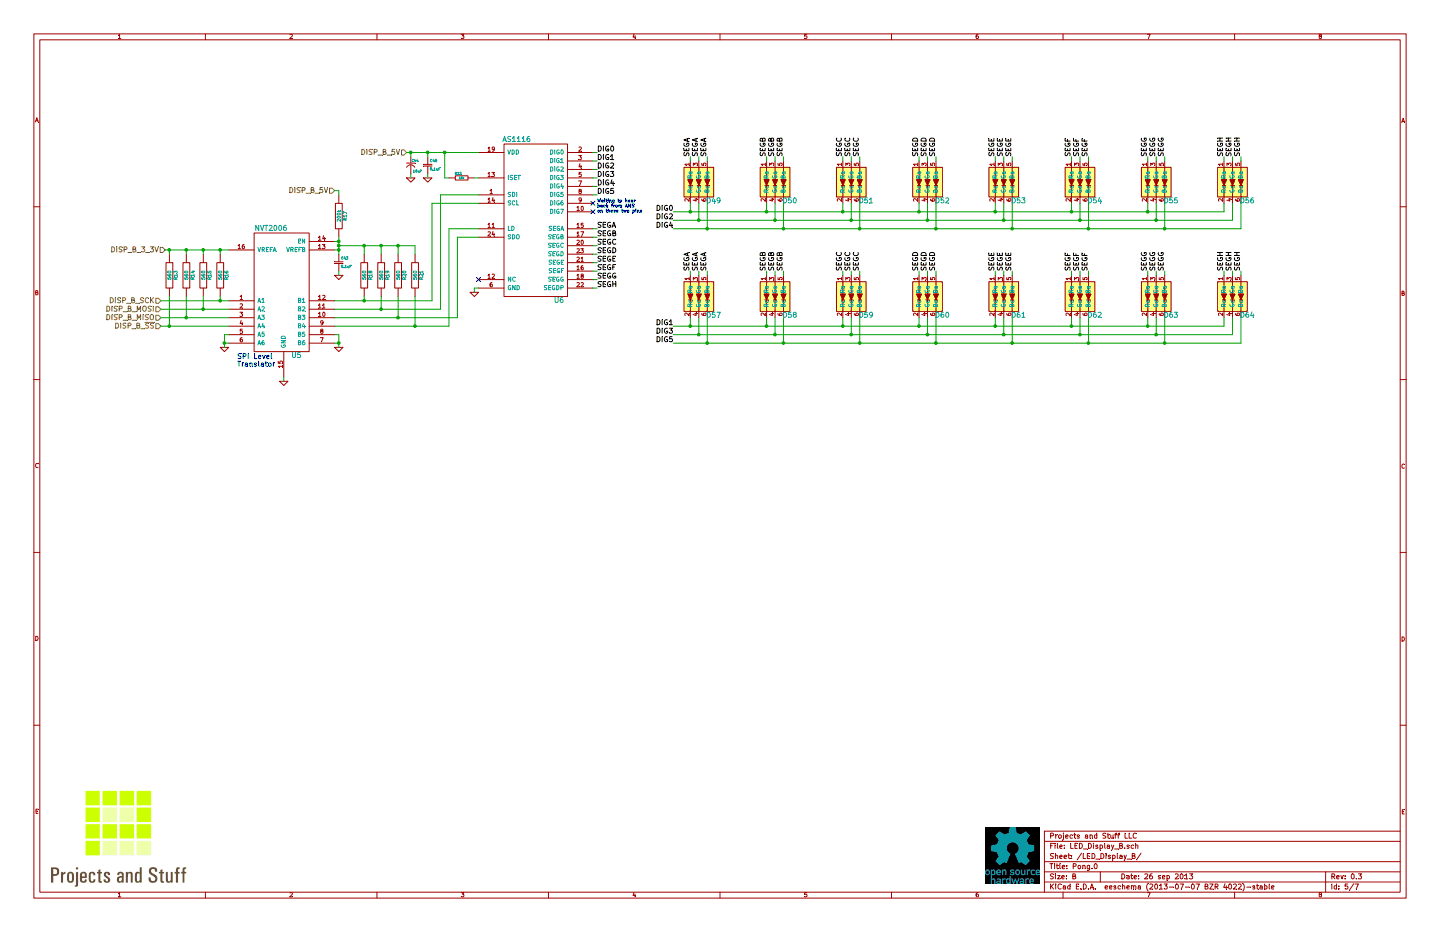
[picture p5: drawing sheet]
EESchema Schematic File Version 2
LIBS:power
LIBS:device
LIBS:transistors
LIBS:conn
LIBS:linear
LIBS:regul
LIBS:74xx
LIBS:cmos4000
LIBS:adc-dac
LIBS:memory
LIBS:xilinx
LIBS:special
LIBS:microcontrollers
LIBS:dsp
LIBS:microchip
LIBS:analog_switches
LIBS:motorola
LIBS:texas
LIBS:intel
LIBS:audio
LIBS:interface
LIBS:digital-audio
LIBS:philips
LIBS:display
LIBS:cypress
LIBS:siliconi
LIBS:opto
LIBS:atmel
LIBS:contrib
LIBS:valves
LIBS:Pong.0
LIBS:bq24163
LIBS:usb-micro-b
LIBS:IP4234CZ6
LIBS:Pong.0-cache
EELAYER 27 0
EELAYER END
$Descr B 17000 11000
encoding utf-8
Sheet 5 7
Title "Pong.0"
Date "26 sep 2013"
Rev "0.3"
Comp "Projects and Stuff LLC"
Comment1 ""
Comment2 ""
Comment3 ""
Comment4 ""
$EndDescr
Text Notes 2800 4250 0    60   ~ 0
SPI Level\nTranslator
$Comp
L AS1116 U6
U 1 1
P 6300 2700
F 0 "U6" H 6600 1850 60  0000 C CNN
F 1 "AS1116" H 6100 3750 60  0000 C CNN
F 2 "" H 6300 2700 60  0000 C CNN
F 3 "" H 6300 2700 60  0000 C CNN
	1    6300 2700
	1    0    0    -1  
$EndComp
$Comp
L NVT2006 U5
U 1 1
P 3350 3850
F 0 "U5" H 3500 3500 60  0000 C CNN
F 1 "NVT2006" H 3200 5000 60  0000 C CNN
F 2 "" H 3350 3850 60  0000 C CNN
F 3 "" H 3350 3850 60  0000 C CNN
	1    3350 3850
	1    0    0    -1  
$EndComp
$Comp
L R R16
U 1 1
P 2600 3250
F 0 "R16" V 2680 3250 40  0000 C CNN
F 1 "560" V 2607 3251 40  0000 C CNN
F 2 "~" V 2530 3250 30  0000 C CNN
F 3 "~" H 2600 3250 30  0000 C CNN
	1    2600 3250
	1    0    0    -1  
$EndComp
$Comp
L R R18
U 1 1
P 4300 3250
F 0 "R18" V 4380 3250 40  0000 C CNN
F 1 "560" V 4307 3251 40  0000 C CNN
F 2 "~" V 4230 3250 30  0000 C CNN
F 3 "~" H 4300 3250 30  0000 C CNN
	1    4300 3250
	1    0    0    -1  
$EndComp
$Comp
L R R15
U 1 1
P 2400 3250
F 0 "R15" V 2480 3250 40  0000 C CNN
F 1 "560" V 2407 3251 40  0000 C CNN
F 2 "~" V 2330 3250 30  0000 C CNN
F 3 "~" H 2400 3250 30  0000 C CNN
	1    2400 3250
	1    0    0    -1  
$EndComp
$Comp
L R R14
U 1 1
P 2200 3250
F 0 "R14" V 2280 3250 40  0000 C CNN
F 1 "560" V 2207 3251 40  0000 C CNN
F 2 "~" V 2130 3250 30  0000 C CNN
F 3 "~" H 2200 3250 30  0000 C CNN
	1    2200 3250
	1    0    0    -1  
$EndComp
$Comp
L R R19
U 1 1
P 4500 3250
F 0 "R19" V 4580 3250 40  0000 C CNN
F 1 "560" V 4507 3251 40  0000 C CNN
F 2 "~" V 4430 3250 30  0000 C CNN
F 3 "~" H 4500 3250 30  0000 C CNN
	1    4500 3250
	1    0    0    -1  
$EndComp
$Comp
L R R20
U 1 1
P 4700 3250
F 0 "R20" V 4780 3250 40  0000 C CNN
F 1 "560" V 4707 3251 40  0000 C CNN
F 2 "~" V 4630 3250 30  0000 C CNN
F 3 "~" H 4700 3250 30  0000 C CNN
	1    4700 3250
	1    0    0    -1  
$EndComp
$Comp
L CSMALL C43
U 1 1
P 4000 3100
F 0 "C43" H 4025 3150 30  0000 L CNN
F 1 "0.1uF" H 4025 3050 30  0000 L CNN
F 2 "~" H 4000 3100 60  0000 C CNN
F 3 "~" H 4000 3100 60  0000 C CNN
	1    4000 3100
	1    0    0    -1  
$EndComp
$Comp
L GND #PWR052
U 1 1
P 4000 3250
F 0 "#PWR052" H 4000 3250 30  0001 C CNN
F 1 "GND" H 4000 3180 30  0001 C CNN
F 2 "" H 4000 3250 60  0000 C CNN
F 3 "" H 4000 3250 60  0000 C CNN
	1    4000 3250
	1    0    0    -1  
$EndComp
$Comp
L R R17
U 1 1
P 4000 2550
F 0 "R17" V 4080 2550 40  0000 C CNN
F 1 "200k" V 4007 2551 40  0000 C CNN
F 2 "~" V 3930 2550 30  0000 C CNN
F 3 "~" H 4000 2550 30  0000 C CNN
	1    4000 2550
	1    0    0    -1  
$EndComp
EndData
$EndBitmap
EndData
$EndBitmap
Text HLabel 1900 3550 0    60   Input ~ 0
DISP_B_SCK
$Comp
L R R13
U 1 1
P 2000 3250
F 0 "R13" V 2080 3250 40  0000 C CNN
F 1 "560" V 2007 3251 40  0000 C CNN
F 2 "~" V 1930 3250 30  0000 C CNN
F 3 "~" H 2000 3250 30  0000 C CNN
	1    2000 3250
	1    0    0    -1  
$EndComp
Text HLabel 1900 3650 0    60   Input ~ 0
DISP_B_MOSI
Text HLabel 1900 3750 0    60   Input ~ 0
DISP_B_MISO
Text HLabel 1900 3850 0    60   Input ~ 0
DISP_B_~SS
$Comp
L R R21
U 1 1
P 4900 3250
F 0 "R21" V 4980 3250 40  0000 C CNN
F 1 "560" V 4907 3251 40  0000 C CNN
F 2 "~" V 4830 3250 30  0000 C CNN
F 3 "~" H 4900 3250 30  0000 C CNN
	1    4900 3250
	1    0    0    -1  
$EndComp
$Comp
L GND #PWR053
U 1 1
P 4000 4100
F 0 "#PWR053" H 4000 4100 30  0001 C CNN
F 1 "GND" H 4000 4030 30  0001 C CNN
F 2 "" H 4000 4100 60  0000 C CNN
F 3 "" H 4000 4100 60  0000 C CNN
	1    4000 4100
	1    0    0    -1  
$EndComp
$Comp
L GND #PWR054
U 1 1
P 2650 4100
F 0 "#PWR054" H 2650 4100 30  0001 C CNN
F 1 "GND" H 2650 4030 30  0001 C CNN
F 2 "" H 2650 4100 60  0000 C CNN
F 3 "" H 2650 4100 60  0000 C CNN
	1    2650 4100
	1    0    0    -1  
$EndComp
NoConn ~ 5650 3300
$Comp
L GND #PWR055
U 1 1
P 5600 3450
F 0 "#PWR055" H 5600 3450 30  0001 C CNN
F 1 "GND" H 5600 3380 30  0001 C CNN
F 2 "" H 5600 3450 60  0000 C CNN
F 3 "" H 5600 3450 60  0000 C CNN
	1    5600 3450
	1    0    0    -1  
$EndComp
$Comp
L RGB_LED_V2 D49
U 1 1
P 8250 2150
F 0 "D49" H 8425 1925 60  0000 C CNN
F 1 "RGB_LED_V2" V 8050 2150 60  0001 C CNN
F 2 "~" V 8250 2130 60  0000 C CNN
F 3 "~" V 8250 2130 60  0000 C CNN
	1    8250 2150
	1    0    0    -1  
$EndComp
$Comp
L RGB_LED_V2 D50
U 1 1
P 9150 2150
F 0 "D50" H 9325 1925 60  0000 C CNN
F 1 "RGB_LED_V2" V 8950 2150 60  0001 C CNN
F 2 "~" V 9150 2130 60  0000 C CNN
F 3 "~" V 9150 2130 60  0000 C CNN
	1    9150 2150
	1    0    0    -1  
$EndComp
$Comp
L RGB_LED_V2 D51
U 1 1
P 10050 2150
F 0 "D51" H 10225 1925 60  0000 C CNN
F 1 "RGB_LED_V2" V 9850 2150 60  0001 C CNN
F 2 "~" V 10050 2130 60  0000 C CNN
F 3 "~" V 10050 2130 60  0000 C CNN
	1    10050 2150
	1    0    0    -1  
$EndComp
$Comp
L RGB_LED_V2 D52
U 1 1
P 10950 2150
F 0 "D52" H 11125 1925 60  0000 C CNN
F 1 "RGB_LED_V2" V 10750 2150 60  0001 C CNN
F 2 "~" V 10950 2130 60  0000 C CNN
F 3 "~" V 10950 2130 60  0000 C CNN
	1    10950 2150
	1    0    0    -1  
$EndComp
$Comp
L RGB_LED_V2 D53
U 1 1
P 11850 2150
F 0 "D53" H 12025 1925 60  0000 C CNN
F 1 "RGB_LED_V2" V 11650 2150 60  0001 C CNN
F 2 "~" V 11850 2130 60  0000 C CNN
F 3 "~" V 11850 2130 60  0000 C CNN
	1    11850 2150
	1    0    0    -1  
$EndComp
$Comp
L RGB_LED_V2 D54
U 1 1
P 12750 2150
F 0 "D54" H 12925 1925 60  0000 C CNN
F 1 "RGB_LED_V2" V 12550 2150 60  0001 C CNN
F 2 "~" V 12750 2130 60  0000 C CNN
F 3 "~" V 12750 2130 60  0000 C CNN
	1    12750 2150
	1    0    0    -1  
$EndComp
$Comp
L RGB_LED_V2 D55
U 1 1
P 13650 2150
F 0 "D55" H 13825 1925 60  0000 C CNN
F 1 "RGB_LED_V2" V 13450 2150 60  0001 C CNN
F 2 "~" V 13650 2130 60  0000 C CNN
F 3 "~" V 13650 2130 60  0000 C CNN
	1    13650 2150
	1    0    0    -1  
$EndComp
$Comp
L RGB_LED_V2 D56
U 1 1
P 14550 2150
F 0 "D56" H 14725 1925 60  0000 C CNN
F 1 "RGB_LED_V2" V 14350 2150 60  0001 C CNN
F 2 "~" V 14550 2130 60  0000 C CNN
F 3 "~" V 14550 2130 60  0000 C CNN
	1    14550 2150
	1    0    0    -1  
$EndComp
$Comp
L RGB_LED_V2 D57
U 1 1
P 8250 3500
F 0 "D57" H 8425 3275 60  0000 C CNN
F 1 "RGB_LED_V2" V 8050 3500 60  0001 C CNN
F 2 "~" V 8250 3480 60  0000 C CNN
F 3 "~" V 8250 3480 60  0000 C CNN
	1    8250 3500
	1    0    0    -1  
$EndComp
$Comp
L RGB_LED_V2 D58
U 1 1
P 9150 3500
F 0 "D58" H 9325 3275 60  0000 C CNN
F 1 "RGB_LED_V2" V 8950 3500 60  0001 C CNN
F 2 "~" V 9150 3480 60  0000 C CNN
F 3 "~" V 9150 3480 60  0000 C CNN
	1    9150 3500
	1    0    0    -1  
$EndComp
$Comp
L RGB_LED_V2 D59
U 1 1
P 10050 3500
F 0 "D59" H 10225 3275 60  0000 C CNN
F 1 "RGB_LED_V2" V 9850 3500 60  0001 C CNN
F 2 "~" V 10050 3480 60  0000 C CNN
F 3 "~" V 10050 3480 60  0000 C CNN
	1    10050 3500
	1    0    0    -1  
$EndComp
$Comp
L RGB_LED_V2 D60
U 1 1
P 10950 3500
F 0 "D60" H 11125 3275 60  0000 C CNN
F 1 "RGB_LED_V2" V 10750 3500 60  0001 C CNN
F 2 "~" V 10950 3480 60  0000 C CNN
F 3 "~" V 10950 3480 60  0000 C CNN
	1    10950 3500
	1    0    0    -1  
$EndComp
$Comp
L RGB_LED_V2 D61
U 1 1
P 11850 3500
F 0 "D61" H 12025 3275 60  0000 C CNN
F 1 "RGB_LED_V2" V 11650 3500 60  0001 C CNN
F 2 "~" V 11850 3480 60  0000 C CNN
F 3 "~" V 11850 3480 60  0000 C CNN
	1    11850 3500
	1    0    0    -1  
$EndComp
$Comp
L RGB_LED_V2 D62
U 1 1
P 12750 3500
F 0 "D62" H 12925 3275 60  0000 C CNN
F 1 "RGB_LED_V2" V 12550 3500 60  0001 C CNN
F 2 "~" V 12750 3480 60  0000 C CNN
F 3 "~" V 12750 3480 60  0000 C CNN
	1    12750 3500
	1    0    0    -1  
$EndComp
$Comp
L RGB_LED_V2 D63
U 1 1
P 13650 3500
F 0 "D63" H 13825 3275 60  0000 C CNN
F 1 "RGB_LED_V2" V 13450 3500 60  0001 C CNN
F 2 "~" V 13650 3480 60  0000 C CNN
F 3 "~" V 13650 3480 60  0000 C CNN
	1    13650 3500
	1    0    0    -1  
$EndComp
$Comp
L RGB_LED_V2 D64
U 1 1
P 14550 3500
F 0 "D64" H 14725 3275 60  0000 C CNN
F 1 "RGB_LED_V2" V 14350 3500 60  0001 C CNN
F 2 "~" V 14550 3480 60  0000 C CNN
F 3 "~" V 14550 3480 60  0000 C CNN
	1    14550 3500
	1    0    0    -1  
$EndComp
Text HLabel 3950 2250 0    60   Input ~ 0
DISP_B_5V
Text HLabel 1950 2950 0    60   Input ~ 0
DISP_B_3_3V
$Comp
L GND #PWR056
U 1 1
P 3350 4500
F 0 "#PWR056" H 3350 4500 30  0001 C CNN
F 1 "GND" H 3350 4430 30  0001 C CNN
F 2 "" H 3350 4500 60  0000 C CNN
F 3 "" H 3350 4500 60  0000 C CNN
	1    3350 4500
	1    0    0    -1  
$EndComp
Text HLabel 4800 1800 0    60   Input ~ 0
DISP_B_5V
$Comp
L GND #PWR057
U 1 1
P 4850 2100
F 0 "#PWR057" H 4850 2100 30  0001 C CNN
F 1 "GND" H 4850 2030 30  0001 C CNN
F 2 "" H 4850 2100 60  0000 C CNN
F 3 "" H 4850 2100 60  0000 C CNN
	1    4850 2100
	1    0    0    -1  
$EndComp
$Comp
L R_SMALL R22
U 1 1
P 5450 2100
F 0 "R22" H 5490 2050 28  0000 C CNN
F 1 "10k" H 5450 2100 22  0000 C CNN
F 2 "~" H 5450 2100 60  0000 C CNN
F 3 "~" H 5450 2100 60  0000 C CNN
	1    5450 2100
	-1   0    0    1   
$EndComp
$Comp
L CSMALL C45
U 1 1
P 5050 1950
F 0 "C45" H 5075 2000 30  0000 L CNN
F 1 "0.1uF" H 5075 1900 30  0000 L CNN
F 2 "~" H 5050 1950 60  0000 C CNN
F 3 "~" H 5050 1950 60  0000 C CNN
	1    5050 1950
	1    0    0    -1  
$EndComp
$Comp
L GND #PWR058
U 1 1
P 5050 2100
F 0 "#PWR058" H 5050 2100 30  0001 C CNN
F 1 "GND" H 5050 2030 30  0001 C CNN
F 2 "" H 5050 2100 60  0000 C CNN
F 3 "" H 5050 2100 60  0000 C CNN
	1    5050 2100
	1    0    0    -1  
$EndComp
$Comp
L CPOLSMALL C44
U 1 1
P 4850 2000
F 0 "C44" H 4900 2100 28  0000 C CNN
F 1 "10uF" H 4875 1975 28  0000 L CNN
F 2 "" H 4850 2000 60  0000 C CNN
F 3 "" H 4850 2000 60  0000 C CNN
	1    4850 2000
	1    0    0    -1  
$EndComp
Wire Wire Line
	1900 3550 2700 3550
Wire Wire Line
	2600 3550 2600 3500
Wire Wire Line
	1900 3650 2700 3650
Wire Wire Line
	2400 3650 2400 3500
Wire Wire Line
	2200 3500 2200 3750
Wire Wire Line
	1900 3750 2700 3750
Wire Wire Line
	3950 2950 4000 2950
Wire Wire Line
	4000 2800 4000 3000
Wire Wire Line
	4000 3200 4000 3250
Wire Wire Line
	3950 2850 4000 2850
Connection ~ 4000 2950
Connection ~ 4000 2850
Wire Wire Line
	4300 3500 4300 3550
Wire Wire Line
	3950 3550 5100 3550
Wire Wire Line
	3950 3650 5200 3650
Wire Wire Line
	4500 3650 4500 3500
Wire Wire Line
	3950 3750 5400 3750
Wire Wire Line
	4700 3750 4700 3500
Wire Wire Line
	4000 2900 4900 2900
Wire Wire Line
	4300 2900 4300 3000
Connection ~ 4000 2900
Wire Wire Line
	4500 2900 4500 3000
Connection ~ 4300 2900
Wire Wire Line
	4700 2900 4700 3000
Connection ~ 4500 2900
Wire Wire Line
	1950 2950 2700 2950
Wire Wire Line
	2600 2950 2600 3000
Wire Wire Line
	2400 2950 2400 3000
Connection ~ 2600 2950
Connection ~ 2400 2950
Connection ~ 2200 2950
Connection ~ 2600 3550
Connection ~ 2400 3650
Connection ~ 2200 3750
Connection ~ 4300 3550
Connection ~ 4500 3650
Connection ~ 4700 3750
Wire Wire Line
	2700 3850 1900 3850
Wire Wire Line
	2000 3500 2000 3850
Connection ~ 2000 3850
Wire Wire Line
	2200 2950 2200 3000
Connection ~ 2000 2950
Wire Wire Line
	3950 3850 5300 3850
Wire Wire Line
	4900 2900 4900 3000
Connection ~ 4700 2900
Wire Wire Line
	4900 3500 4900 3850
Connection ~ 4900 3850
Wire Wire Line
	3950 4050 4000 4050
Wire Wire Line
	4000 3950 4000 4100
Wire Wire Line
	3950 3950 4000 3950
Connection ~ 4000 4050
Wire Wire Line
	2700 4050 2650 4050
Wire Wire Line
	2650 3950 2650 4100
Wire Wire Line
	2700 3950 2650 3950
Connection ~ 2650 4050
Wire Wire Line
	5100 2400 5650 2400
Wire Wire Line
	5200 3650 5200 2300
Wire Wire Line
	5200 2300 5650 2300
Wire Wire Line
	5300 2700 5650 2700
Wire Wire Line
	5650 2800 5400 2800
Wire Wire Line
	5600 3450 5600 3400
Wire Wire Line
	5600 3400 5650 3400
Wire Wire Line
	4000 2300 4000 2250
Wire Wire Line
	5300 3850 5300 2700
Wire Wire Line
	5400 2800 5400 3750
Wire Wire Line
	5100 3550 5100 2400
Wire Wire Line
	2000 2950 2000 3000
Wire Wire Line
	4000 2250 3950 2250
Wire Wire Line
	3350 4450 3350 4500
Wire Wire Line
	4800 1800 5650 1800
Wire Wire Line
	4850 1800 4850 1850
Connection ~ 4850 1800
Wire Wire Line
	5300 2100 5250 2100
Wire Wire Line
	5250 2100 5250 1800
Connection ~ 5250 1800
Wire Wire Line
	4850 2050 4850 2100
Wire Wire Line
	5600 2100 5650 2100
Wire Wire Line
	5050 2050 5050 2100
Wire Wire Line
	5050 1800 5050 1850
Connection ~ 5050 1800
Wire Wire Line
	10950 1900 10950 1850
Wire Wire Line
	11050 1900 11050 1850
Wire Wire Line
	10050 1900 10050 1850
Wire Wire Line
	10150 1900 10150 1850
Wire Wire Line
	9150 1900 9150 1850
Wire Wire Line
	9250 1900 9250 1850
Wire Wire Line
	8250 1900 8250 1850
Wire Wire Line
	8350 1900 8350 1850
Wire Wire Line
	14450 1900 14450 1850
Wire Wire Line
	14550 1900 14550 1850
Wire Wire Line
	14650 1900 14650 1850
Wire Wire Line
	13550 1900 13550 1850
Wire Wire Line
	13650 1900 13650 1850
Wire Wire Line
	13750 1900 13750 1850
Wire Wire Line
	12650 1900 12650 1850
Wire Wire Line
	12750 1900 12750 1850
Wire Wire Line
	12850 1900 12850 1850
Wire Wire Line
	11850 1900 11850 1850
Wire Wire Line
	11950 1900 11950 1850
Wire Wire Line
	10850 2500 10850 2400
Wire Wire Line
	11050 2400 11050 2700
Wire Wire Line
	9950 2500 9950 2400
Wire Wire Line
	10150 2400 10150 2700
Wire Wire Line
	9050 2400 9050 2500
Wire Wire Line
	9150 2400 9150 2600
Wire Wire Line
	9250 2400 9250 2700
Wire Wire Line
	8150 2400 8150 2500
Wire Wire Line
	8250 2400 8250 2600
Wire Wire Line
	8350 2400 8350 2700
Wire Wire Line
	14450 2500 14450 2400
Wire Wire Line
	14650 2700 14650 2400
Wire Wire Line
	13550 2500 13550 2400
Wire Wire Line
	13750 2400 13750 2700
Wire Wire Line
	12650 2500 12650 2400
Wire Wire Line
	12850 2400 12850 2700
Wire Wire Line
	11750 2500 11750 2400
Wire Wire Line
	11950 2400 11950 2700
Wire Wire Line
	10850 3250 10850 3200
Wire Wire Line
	10950 3250 10950 3200
Wire Wire Line
	11050 3250 11050 3200
Wire Wire Line
	9950 3250 9950 3200
Wire Wire Line
	10050 3250 10050 3200
Wire Wire Line
	10150 3250 10150 3200
Wire Wire Line
	9050 3250 9050 3200
Wire Wire Line
	9150 3250 9150 3200
Wire Wire Line
	9250 3250 9250 3200
Wire Wire Line
	8150 3250 8150 3200
Wire Wire Line
	8250 3250 8250 3200
Wire Wire Line
	8350 3250 8350 3200
Wire Wire Line
	14450 3250 14450 3200
Wire Wire Line
	14550 3250 14550 3200
Wire Wire Line
	14650 3250 14650 3200
Wire Wire Line
	13550 3250 13550 3200
Wire Wire Line
	13650 3250 13650 3200
Wire Wire Line
	13750 3250 13750 3200
Wire Wire Line
	12650 3250 12650 3200
Wire Wire Line
	12750 3250 12750 3200
Wire Wire Line
	12850 3250 12850 3200
Wire Wire Line
	11750 3250 11750 3200
Wire Wire Line
	11850 3250 11850 3200
Wire Wire Line
	11950 3250 11950 3200
Wire Wire Line
	11750 1850 11750 1900
Wire Wire Line
	10850 1850 10850 1900
Wire Wire Line
	9950 1850 9950 1900
Wire Wire Line
	9050 1850 9050 1900
Wire Wire Line
	8150 1850 8150 1900
Wire Wire Line
	7950 2500 14450 2500
Connection ~ 9050 2500
Connection ~ 9950 2500
Connection ~ 10850 2500
Connection ~ 11750 2500
Connection ~ 12650 2500
Connection ~ 13550 2500
Wire Wire Line
	7950 2600 14550 2600
Wire Wire Line
	10050 2600 10050 2400
Connection ~ 9150 2600
Wire Wire Line
	10950 2600 10950 2400
Connection ~ 10050 2600
Wire Wire Line
	11850 2600 11850 2400
Connection ~ 10950 2600
Wire Wire Line
	12750 2600 12750 2400
Connection ~ 11850 2600
Wire Wire Line
	13650 2600 13650 2400
Connection ~ 12750 2600
Wire Wire Line
	14550 2600 14550 2400
Connection ~ 13650 2600
Wire Wire Line
	7950 2700 14650 2700
Connection ~ 13750 2700
Connection ~ 12850 2700
Connection ~ 11950 2700
Connection ~ 11050 2700
Connection ~ 10150 2700
Connection ~ 9250 2700
Connection ~ 8150 2500
Connection ~ 8250 2600
Connection ~ 8350 2700
Text Label 7950 2500 2    60   ~ 0
DIG0
Text Label 7950 2600 2    60   ~ 0
DIG2
Text Label 7950 2700 2    60   ~ 0
DIG4
Wire Wire Line
	10850 3850 10850 3750
Wire Wire Line
	11050 3750 11050 4050
Wire Wire Line
	9950 3850 9950 3750
Wire Wire Line
	10150 3750 10150 4050
Wire Wire Line
	9050 3750 9050 3850
Wire Wire Line
	9150 3750 9150 3950
Wire Wire Line
	9250 3750 9250 4050
Wire Wire Line
	8150 3750 8150 3850
Wire Wire Line
	8250 3750 8250 3950
Wire Wire Line
	8350 3750 8350 4050
Wire Wire Line
	14450 3850 14450 3750
Wire Wire Line
	14650 4050 14650 3750
Wire Wire Line
	13550 3850 13550 3750
Wire Wire Line
	13750 3750 13750 4050
Wire Wire Line
	12650 3850 12650 3750
Wire Wire Line
	12850 3750 12850 4050
Wire Wire Line
	11750 3850 11750 3750
Wire Wire Line
	11950 3750 11950 4050
Wire Wire Line
	7950 3850 14450 3850
Connection ~ 9050 3850
Connection ~ 9950 3850
Connection ~ 10850 3850
Connection ~ 11750 3850
Connection ~ 12650 3850
Connection ~ 13550 3850
Wire Wire Line
	7950 3950 14550 3950
Wire Wire Line
	10050 3950 10050 3750
Connection ~ 9150 3950
Wire Wire Line
	10950 3950 10950 3750
Connection ~ 10050 3950
Wire Wire Line
	11850 3950 11850 3750
Connection ~ 10950 3950
Wire Wire Line
	12750 3950 12750 3750
Connection ~ 11850 3950
Wire Wire Line
	13650 3950 13650 3750
Connection ~ 12750 3950
Wire Wire Line
	14550 3950 14550 3750
Connection ~ 13650 3950
Wire Wire Line
	7950 4050 14650 4050
Connection ~ 13750 4050
Connection ~ 12850 4050
Connection ~ 11950 4050
Connection ~ 11050 4050
Connection ~ 10150 4050
Connection ~ 9250 4050
Connection ~ 8150 3850
Connection ~ 8250 3950
Connection ~ 8350 4050
Text Label 7950 3850 2    60   ~ 0
DIG1
Text Label 7950 3950 2    60   ~ 0
DIG3
Text Label 7950 4050 2    60   ~ 0
DIG5
Wire Wire Line
	7000 1800 7050 1800
Wire Wire Line
	7050 1900 7000 1900
Wire Wire Line
	7050 2000 7000 2000
Wire Wire Line
	7050 2100 7000 2100
Wire Wire Line
	7050 2200 7000 2200
Wire Wire Line
	7050 2300 7000 2300
Text Label 7050 1800 0    60   ~ 0
DIG0
Text Label 7050 1900 0    60   ~ 0
DIG1
Text Label 7050 2000 0    60   ~ 0
DIG2
Text Label 7050 2100 0    60   ~ 0
DIG3
Text Label 7050 2200 0    60   ~ 0
DIG4
Text Label 7050 2300 0    60   ~ 0
DIG5
Text Label 8150 1850 1    60   ~ 0
SEGA
Text Label 8250 1850 1    60   ~ 0
SEGA
Text Label 8350 1850 1    60   ~ 0
SEGA
Text Label 9050 1850 1    60   ~ 0
SEGB
Text Label 9150 1850 1    60   ~ 0
SEGB
Text Label 9250 1850 1    60   ~ 0
SEGB
Text Label 9950 1850 1    60   ~ 0
SEGC
Text Label 10050 1850 1    60   ~ 0
SEGC
Text Label 10150 1850 1    60   ~ 0
SEGC
Text Label 10850 1850 1    60   ~ 0
SEGD
Text Label 10950 1850 1    60   ~ 0
SEGD
Text Label 11050 1850 1    60   ~ 0
SEGD
Text Label 11750 1850 1    60   ~ 0
SEGE
Text Label 11850 1850 1    60   ~ 0
SEGE
Text Label 11950 1850 1    60   ~ 0
SEGE
Text Label 12650 1850 1    60   ~ 0
SEGF
Text Label 12750 1850 1    60   ~ 0
SEGF
Text Label 12850 1850 1    60   ~ 0
SEGF
Text Label 13550 1850 1    60   ~ 0
SEGG
Text Label 13650 1850 1    60   ~ 0
SEGG
Text Label 13750 1850 1    60   ~ 0
SEGG
Text Label 14450 1850 1    60   ~ 0
SEGH
Text Label 14550 1850 1    60   ~ 0
SEGH
Text Label 14650 1850 1    60   ~ 0
SEGH
Wire Wire Line
	7000 2700 7050 2700
Wire Wire Line
	7050 2800 7000 2800
Wire Wire Line
	7050 2900 7000 2900
Wire Wire Line
	7050 3000 7000 3000
Wire Wire Line
	7050 3100 7000 3100
Wire Wire Line
	7050 3200 7000 3200
Wire Wire Line
	7050 3300 7000 3300
Wire Wire Line
	7050 3400 7000 3400
Text Label 7050 2700 0    60   ~ 0
SEGA
Text Label 7050 2800 0    60   ~ 0
SEGB
Text Label 7050 2900 0    60   ~ 0
SEGC
Text Label 7050 3000 0    60   ~ 0
SEGD
Text Label 7050 3100 0    60   ~ 0
SEGE
Text Label 7050 3200 0    60   ~ 0
SEGF
Text Label 7050 3400 0    60   ~ 0
SEGH
Text Label 7050 3300 0    60   ~ 0
SEGG
Text Label 8150 3200 1    60   ~ 0
SEGA
Text Label 8250 3200 1    60   ~ 0
SEGA
Text Label 8350 3200 1    60   ~ 0
SEGA
Text Label 9050 3200 1    60   ~ 0
SEGB
Text Label 9150 3200 1    60   ~ 0
SEGB
Text Label 9250 3200 1    60   ~ 0
SEGB
Text Label 9950 3200 1    60   ~ 0
SEGC
Text Label 10050 3200 1    60   ~ 0
SEGC
Text Label 10150 3200 1    60   ~ 0
SEGC
Text Label 10850 3200 1    60   ~ 0
SEGD
Text Label 10950 3200 1    60   ~ 0
SEGD
Text Label 11050 3200 1    60   ~ 0
SEGD
Text Label 11750 3200 1    60   ~ 0
SEGE
Text Label 11850 3200 1    60   ~ 0
SEGE
Text Label 11950 3200 1    60   ~ 0
SEGE
Text Label 12650 3200 1    60   ~ 0
SEGF
Text Label 12750 3200 1    60   ~ 0
SEGF
Text Label 12850 3200 1    60   ~ 0
SEGF
Text Label 13550 3200 1    60   ~ 0
SEGG
Text Label 13650 3200 1    60   ~ 0
SEGG
Text Label 13750 3200 1    60   ~ 0
SEGG
Text Label 14450 3200 1    60   ~ 0
SEGH
Text Label 14550 3200 1    60   ~ 0
SEGH
Text Label 14650 3200 1    60   ~ 0
SEGH
NoConn ~ 7000 2400
NoConn ~ 7000 2500
Text Notes 7050 2400 0    39   ~ 0
Waiting to hear\nback from AMS\non these two pins
$EndSCHEMATC
